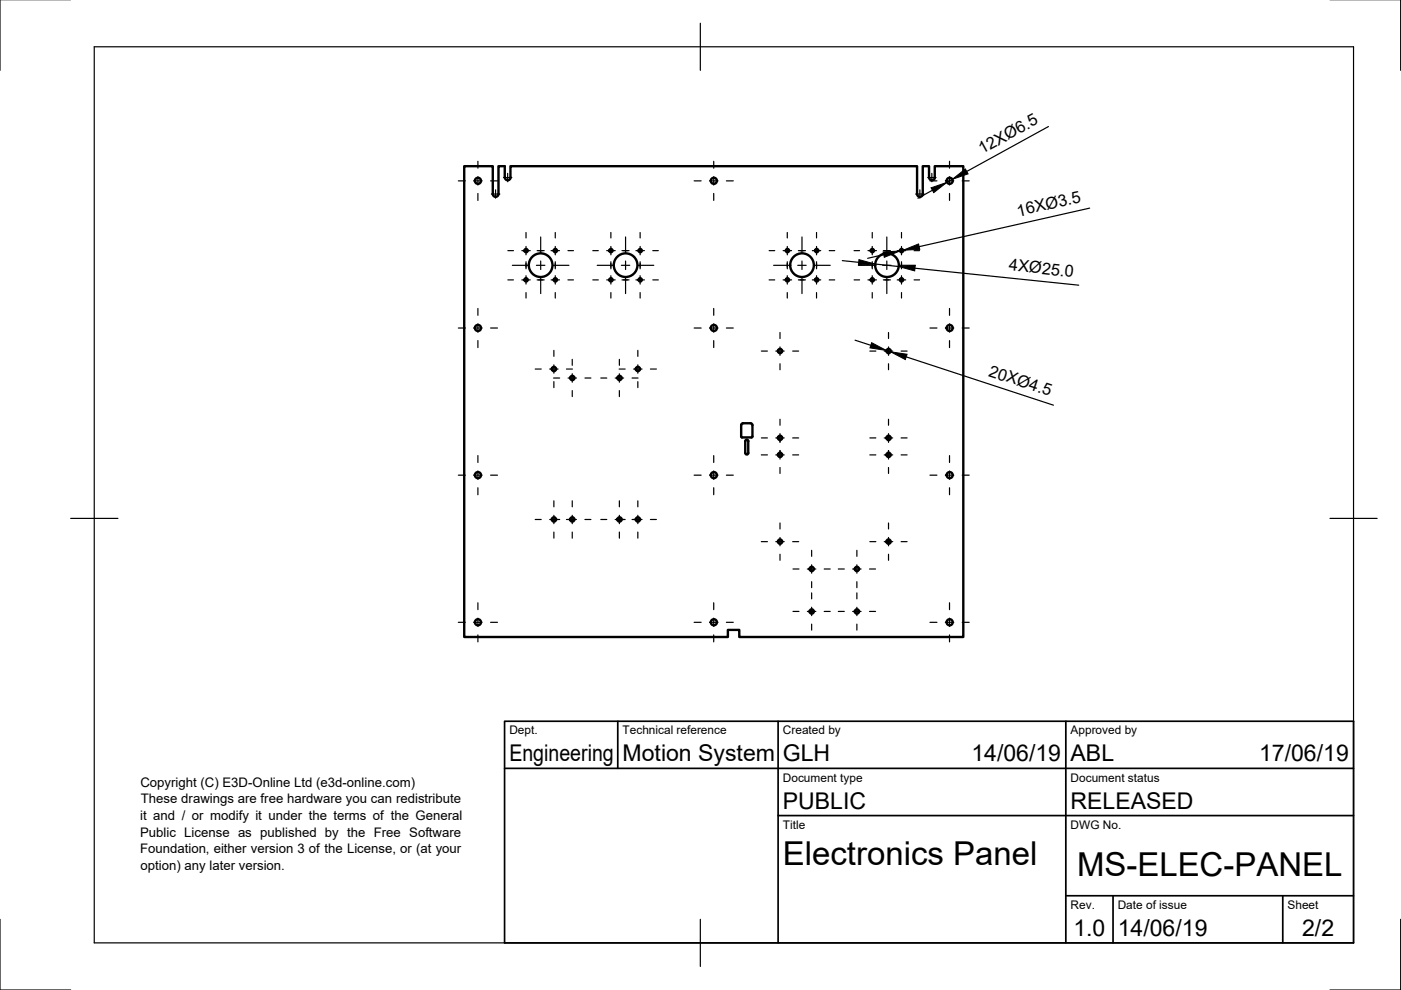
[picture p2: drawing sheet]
<svg xmlns="http://www.w3.org/2000/svg" width="297mm" height="210mm" viewBox="0 0 297 210" stroke-linecap="round" stroke-linejoin="round" font-family="sans-serif">
<!-- layer: Visible -->
<g fill="none" stroke="#000" stroke-width=".51">
<path d="M197 37.6a.59 .59 0 0 0 .6 .6 .59 .59 0 0 0 .6-.6v-2.4h6v99.9h-47.5v-1.5h-2.4v1.5h-55.9v-99.9h6.1v5.9a.6 .6 0 0 0 .6 .6 .6 .6 0 0 0 .6-.6v-5.9h1.3v2.4a.6 .6 0 0 0 .6 .6 .6 .6 0 0 0 .6-.6v-2.4h86.2v5.9a.6 .6 0 0 0 .6 .6 .6 .6 0 0 0 .6-.6v-5.9h1.4v2.4M157.1 90.1l.4-.4h1.6l.4 .4M157.1 90.1v2.4l.2 .2h2.2v-2.6M158.1 93.4a.32 .32 0 0 1 .3-.2 .32 .32 0 0 1 .2 .3l.1 2.5a.33 .33 0 0 1-.4 .4 .33 .33 0 0 1-.3-.4z"/>
<circle cx="101.3" cy="38.3" r=".65"/>
<circle cx="151.4" cy="38.3" r=".65"/>
<circle cx="201.3" cy="38.3" r=".65"/>
<circle cx="111.5" cy="53.1" r=".35"/>
<circle cx="111.5" cy="59.3" r=".35"/>
<circle cx="114.6" cy="56.2" r="2.51"/>
<circle cx="117.7" cy="53.1" r=".35"/>
<circle cx="117.7" cy="59.3" r=".35"/>
<circle cx="129.5" cy="59.3" r=".35"/>
<circle cx="129.5" cy="53.1" r=".35"/>
<circle cx="132.6" cy="56.2" r="2.51"/>
<circle cx="135.7" cy="59.3" r=".35"/>
<circle cx="135.7" cy="53.1" r=".35"/>
<circle cx="167" cy="53.1" r=".35"/>
<circle cx="167" cy="59.3" r=".35"/>
<circle cx="170" cy="56.2" r="2.51"/>
<circle cx="173.2" cy="59.3" r=".35"/>
<circle cx="173.2" cy="53.1" r=".35"/>
<circle cx="184.9" cy="59.3" r=".35"/>
<circle cx="184.9" cy="53.1" r=".35"/>
<circle cx="188.1" cy="56.2" r="2.51"/>
<circle cx="191.1" cy="59.3" r=".35"/>
<circle cx="191.1" cy="53.1" r=".35"/>
<circle cx="101.3" cy="69.5" r=".65"/>
<circle cx="117.4" cy="78.2" r=".46"/>
<circle cx="135.2" cy="78.2" r=".46"/>
<circle cx="151.4" cy="69.5" r=".65"/>
<circle cx="165.4" cy="74.4" r=".46"/>
<circle cx="188.4" cy="74.4" r=".46"/>
<circle cx="201.3" cy="69.5" r=".65"/>
<circle cx="121.3" cy="80.1" r=".46"/>
<circle cx="131.3" cy="80.1" r=".46"/>
<circle cx="165.4" cy="92.8" r=".46"/>
<circle cx="165.4" cy="96.4" r=".46"/>
<circle cx="188.4" cy="92.8" r=".46"/>
<circle cx="188.4" cy="96.4" r=".46"/>
<circle cx="101.3" cy="100.7" r=".65"/>
<circle cx="117.4" cy="110.1" r=".46"/>
<circle cx="121.3" cy="110.1" r=".46"/>
<circle cx="131.3" cy="110.1" r=".46"/>
<circle cx="135.2" cy="110.1" r=".46"/>
<circle cx="151.4" cy="100.7" r=".65"/>
<circle cx="165.4" cy="114.8" r=".46"/>
<circle cx="188.4" cy="114.8" r=".46"/>
<circle cx="201.3" cy="100.7" r=".65"/>
<circle cx="101.3" cy="131.9" r=".65"/>
<circle cx="151.4" cy="131.9" r=".65"/>
<circle cx="172.1" cy="129.6" r=".46"/>
<circle cx="172.1" cy="120.6" r=".46"/>
<circle cx="181.7" cy="129.6" r=".46"/>
<circle cx="181.7" cy="120.6" r=".46"/>
<circle cx="201.3" cy="131.9" r=".65"/>
</g>
<!-- layer: Border -->
<path d="M0 -.1v15M297 -.1v15M20 9.9h267v190h-267zM148.5 4.9v10M15 109.9h10M282 109.9h10M0 194.9v15h15M148.5 194.9v10M297 194.9v15h-15" fill="none" stroke="#000" stroke-width=".25"/>
<!-- layer: TitleBlock -->
<path d="M107 152.9h180v47h-180zM131 152.9v10M165 152.9v47M226 152.9v47M107 162.9h180M165 172.9h122M226 189.9h61M236 189.9v10M272 189.9v10" fill="none" stroke="#000" stroke-width=".36"/>
<!-- layer: Center Lines -->
<g fill="none" stroke="#000" stroke-width=".25">
<path d="M97.2 38.3h1.5M100.4 38.3h1.8M101.3 34.2v1.5M101.3 37.5v1.7M104 38.3h1.5M106.7 37.6h1.8M107.6 36.8v1.7M147.2 38.3h1.5M150.4 38.3h1.8M151.3 34.2v1.5M151.3 37.5v1.7M154 38.3h1.5"/>
<path d="M196.7 37.6h1.8M197.2 38.3h1.4M197.6 36.8v1.7M200.4 38.3h1.8M201.3 34.2v1.5M201.3 37.5v1.7M204 38.3h1.5M101.3 41v1.5M104.2 41.1h1.8M105.1 40.3v1.7M107.7 53.1h1.2M107.7 59.3h1.2"/>
<path d="M108.6 56.3h3.4M110.6 53.1h1.8M110.6 59.3h1.8M111.5 49.3v1.2M111.5 52.3v1.7M111.5 55.5v1.5M111.5 58.5v1.7M113.7 56.3h1.8M113.9 53.1h1.5M113.9 59.3h1.5M114.6 50.2v3.4M114.6 55.3v1.8"/>
<path d="M114.6 58.9v3.3M116.8 53.1h1.8M116.8 59.3h1.8M117.3 56.3h3.3M117.7 49.3v1.2M117.7 52.3v1.7M117.7 55.5v1.5M117.7 58.5v1.7M120.4 53.1h1.2M120.4 59.3h1.2M125.7 53.1h1.2M125.7 59.3h1.2"/>
<path d="M126.6 56.3h3.3M128.6 53.1h1.8M128.6 59.3h1.8M129.5 49.3v1.2M129.5 52.3v1.7M129.5 55.5v1.5M129.5 58.5v1.7M131.7 56.3h1.8M131.9 53.1h1.5M131.9 59.3h1.5M132.6 50.2v3.4M132.6 55.3v1.8"/>
<path d="M132.6 58.9v3.3M134.8 53.1h1.8M134.8 59.3h1.8M135.3 56.3h3.3M135.7 49.3v1.2M135.7 52.3v1.7M135.7 55.5v1.5M135.7 58.5v1.7M138.4 53.1h1.2M138.4 59.3h1.2M151.3 41v1.5M163.1 53.1h1.2"/>
<path d="M163.1 59.3h1.2M164 56.3h3.3M166 53.1h1.8M166 59.3h1.8M166.9 49.3v1.2M166.9 52.3v1.7M166.9 55.5v1.5M166.9 58.5v1.7M169.1 56.3h1.8M169.3 53.1h1.5M169.3 59.3h1.5M170 50.2v3.4"/>
<path d="M170 55.3v1.8M170 58.9v3.3M172.2 53.1h1.8M172.2 59.3h1.8M172.7 56.3h3.3M173.1 49.3v1.2M173.1 52.3v1.7M173.1 55.5v1.5M173.1 58.5v1.7M175.8 53.1h1.2M175.8 59.3h1.2M181.1 53.1h1.1"/>
<path d="M181.1 59.3h1.1M182 56.3h3.4M184 53.1h1.8M184 59.3h1.8M184.9 49.3v1.2M184.9 52.3v1.7M184.9 55.5v1.5M184.9 58.5v1.7M187.1 56.3h1.8M187.3 53.1h1.5M187.3 59.3h1.5M188 50.2v3.4"/>
<path d="M188 55.3v1.8M188 58.9v3.3M190.2 53.1h1.8M190.2 59.3h1.8M190.7 56.3h3.3M191.1 49.3v1.2M191.1 52.3v1.7M191.1 55.5v1.5M191.1 58.5v1.7M193.8 53.1h1.2M193.8 59.3h1.2M194.1 41.1h1.8"/>
<path d="M195 40.3v1.7M201.3 41v1.5M97.2 69.5h1.5M100.4 69.5h1.8M101.3 65.4v1.5M101.3 68.7v1.7M101.3 72.2v1.5M104 69.5h1.5M111.5 62v1.2M113.5 78.2h1.2M116.5 78.2h1.8M117.4 74.3v1.3"/>
<path d="M117.4 77.4v1.7M117.7 62v1.2M120.1 78.2h1.3M121.3 76.2v1.3M121.3 79.2v1.8M129.5 62v1.2M131.3 78.2h1.2M131.3 76.2v1.3M131.3 79.2v1.8M134.3 78.2h1.8M135.2 74.3v1.3M135.2 77.4v1.7"/>
<path d="M135.7 62v1.2M137.9 78.2h1.3M147.2 69.5h1.5M150.4 69.5h1.8M151.3 65.4v1.5M151.3 68.7v1.7M151.3 72.2v1.5M154 69.5h1.5M161.4 74.4h1.3M164.5 74.4h1.8M165.4 70.5v1.3M165.4 73.5v1.8"/>
<path d="M165.4 77.1v1.3M166.9 62v1.2M168.1 74.4h1.2M173.1 62v1.2M184.4 74.4h1.3M184.9 62v1.2M187.5 74.4h1.8M188.4 70.5v1.3M188.4 73.5v1.8M188.4 77.1v1.3M191.1 74.4h1.2M191.1 62v1.2"/>
<path d="M197.2 69.5h1.4M200.4 69.5h1.8M201.3 65.4v1.5M201.3 68.7v1.7M201.3 72.2v1.5M204 69.5h1.5M101.3 96.6v1.5M101.3 99.9v1.7M117.4 80.2h1.3M117.4 80.9v1.3M120.4 80.2h1.8M121.3 82.8v1.3"/>
<path d="M124 80.2h1.3M127.4 80.2h1.3M130.4 80.2h1.8M131.3 82.8v1.3M134 80.2h1.3M135.2 80.9v1.3M151.3 96.6v1.5M151.3 99.9v1.7M161.4 96.4h1.3M161.4 92.9h1.3M164.5 96.4h1.8M164.5 92.9h1.8"/>
<path d="M165.4 88.9v1.3M165.4 91.9v1.9M165.4 95.5v1.8M165.4 99.1v1.3M168.1 96.4h1.2M168.1 92.9h1.2M184.4 96.4h1.3M184.4 92.9h1.3M187.5 96.4h1.8M187.5 92.9h1.8M188.4 88.9v1.3M188.4 91.9v1.9"/>
<path d="M188.4 95.5v1.8M188.4 99.1v1.3M191.1 96.4h1.2M191.1 92.9h1.2M201.3 96.6v1.5M201.3 99.9v1.7M97.2 100.7h1.5M100.4 100.7h1.8M101.3 103.4v1.5M104 100.7h1.5M113.5 110.1h1.2M116.5 110.1h2.2"/>
<path d="M117.4 106.2v1.3M117.4 109.3v1.7M117.4 112.8v1.3M120.1 110.1h2.1M121.3 106.2v1.3M121.3 109.3v1.7M121.3 112.8v1.3M124 110.1h1.3M127.4 110.1h1.3M130.4 110.1h2.1M131.3 106.2v1.3M131.3 109.3v1.7"/>
<path d="M131.3 112.8v1.3M134 110.1h2.1M135.2 106.2v1.3M135.2 109.3v1.7M135.2 112.8v1.3M137.9 110.1h1.3M147.2 100.7h1.5M150.4 100.7h1.8M151.3 103.4v1.5M154 100.7h1.5M161.4 114.8h1.3M164.5 114.8h1.8"/>
<path d="M165.4 110.9v1.3M165.4 114v1.7M165.4 117.5v1.3M168.1 114.8h1.2M172.1 116.7v1.3M172.1 119.8v1.7M181.7 116.7v1.3M181.7 119.8v1.7M184.4 114.8h1.3M187.5 114.8h1.8M188.4 110.9v1.3M188.4 114v1.7"/>
<path d="M188.4 117.5v1.3M191.1 114.8h1.2M197.2 100.7h1.4M200.4 100.7h1.8M201.3 103.4v1.5M204 100.7h1.5M97.2 131.9h1.5M100.4 131.9h1.8M101.3 127.8v1.5M101.3 131.1v1.7M101.3 134.6v1.5M104 131.9h1.5"/>
<path d="M147.2 131.9h1.5M150.4 131.9h1.8M151.3 127.8v1.5M151.3 131.1v1.7M151.3 134.6v1.5M154 131.9h1.5M168.1 129.6h1.3M168.1 120.6h1.3M171.2 129.6h1.8M171.2 120.6h1.8M172.1 123.3v1.3M172.1 125.7v1.3"/>
<path d="M172.1 128.7v1.8M172.1 132.3v1.3M174.8 129.6h1.2M174.8 120.6h1.2M177.7 129.6h1.3M177.7 120.6h1.3M180.8 129.6h1.8M180.8 120.6h1.8M181.7 123.3v1.3M181.7 125.7v1.3M181.7 128.7v1.8M181.7 132.3v1.3"/>
<path d="M184.4 129.6h1.2M184.4 120.6h1.2M197.2 131.9h1.4M200.4 131.9h1.8M201.3 127.8v1.5M201.3 131.1v1.7M201.3 134.6v1.5M204 131.9h1.5"/>
</g>
<!-- layer: Dimensions -->
<path d="M201.9 38l-1.1 .7M222.3 26.8l-17.3 9.6M178.6 55.3l3.5 .3M185.5 56l5 .5M187.4 54l-3.4 .8M191.5 53.1l-.7 .1M194 56.9l34.7 3.6M197.7 40.3l-3.1 1.7M231 44.1l-36.1 8.2M181.3 72.1l3.3 1.1M187.9 74.3l.9 .3M192.1 75.7l31.3 10.2" fill="none" stroke="#000" stroke-width=".25"/>
<path d="M197.4 39.8l3.4-1.1-2.8 2.1zM201.9 38l2.8-2.2 .6 1.1zM182.1 55l3.4 1-3.5 .2zM187.2 53.4l3.6-.2-3.3 1.4zM190.5 56.5l3.6-.2-.2 1.1zM191.5 53.1l3.3-1.4 .2 1.2zM184.8 72.7l3.1 1.6-3.5-.5zM188.8 74.6l3.5 .5-.4 1.1z" fill="#000" stroke="#000" stroke-width=".21"/>
<g font-size="7">
<text x="166" y="183.4">Electronics Panel</text>
<text x="228.3" y="185.8">MS-ELEC-PANEL</text>
</g>
<g font-size="4.9">
<text x="108" y="161.4">Engineering</text>
<text x="132" y="161.4">Motion System</text>
<text x="166" y="161.4">GLH</text>
<text x="206" y="161.4">14/06/19</text>
<text x="227" y="161.4">ABL</text>
<text x="267" y="161.4">17/06/19</text>
<text x="166" y="171.4">PUBLIC</text>
<text x="227" y="171.4">RELEASED</text>
<text x="227.6" y="198.5">1.0</text>
<text x="237" y="198.4">14/06/19</text>
<text x="276.1" y="198.6">2/2</text>
</g>
<g font-size="3.5">
<text x="208.2" y="32.7" transform="rotate(-29 208.2 32.7)">12XØ6.5</text>
<text x="215.9" y="45.9" transform="rotate(-13 215.9 45.9)">16XØ3.5</text>
<text x="213.8" y="57.3" transform="rotate(6 213.8 57.3)">4XØ25.0</text>
<text x="209.5" y="79.7" transform="rotate(18 209.5 79.7)">20XØ4.5</text>
</g>
<g font-size="2.8">
<text x="29.8" y="166.8">Copyright (C) E3D-Online Ltd (e3d-online.com)</text>
<text x="29.7" y="173.8">it and / or modify it under the terms of the General</text>
<text x="29.9" y="170.3">These drawings are free hardware you can redistribute</text>
<text x="29.7" y="177.4">Public License as published by the Free Software</text>
<text x="29.7" y="180.9">Foundation, either version 3 of the License, or (at your</text>
<text x="29.8" y="184.4">option) any later version.</text>
</g>
<g font-size="2.5">
<text x="108" y="155.7">Dept.</text>
<text x="132" y="155.7">Technical reference</text>
<text x="166" y="155.7">Created by</text>
<text x="227" y="155.7">Approved by</text>
<text x="166" y="165.7">Document type</text>
<text x="227" y="165.7">Document status</text>
<text x="166" y="175.7">Title</text>
<text x="227" y="175.7">DWG No.</text>
<text x="227" y="192.7">Rev.</text>
<text x="237" y="192.7">Date of issue</text>
<text x="273" y="192.7">Sheet</text>
</g>
</svg>
